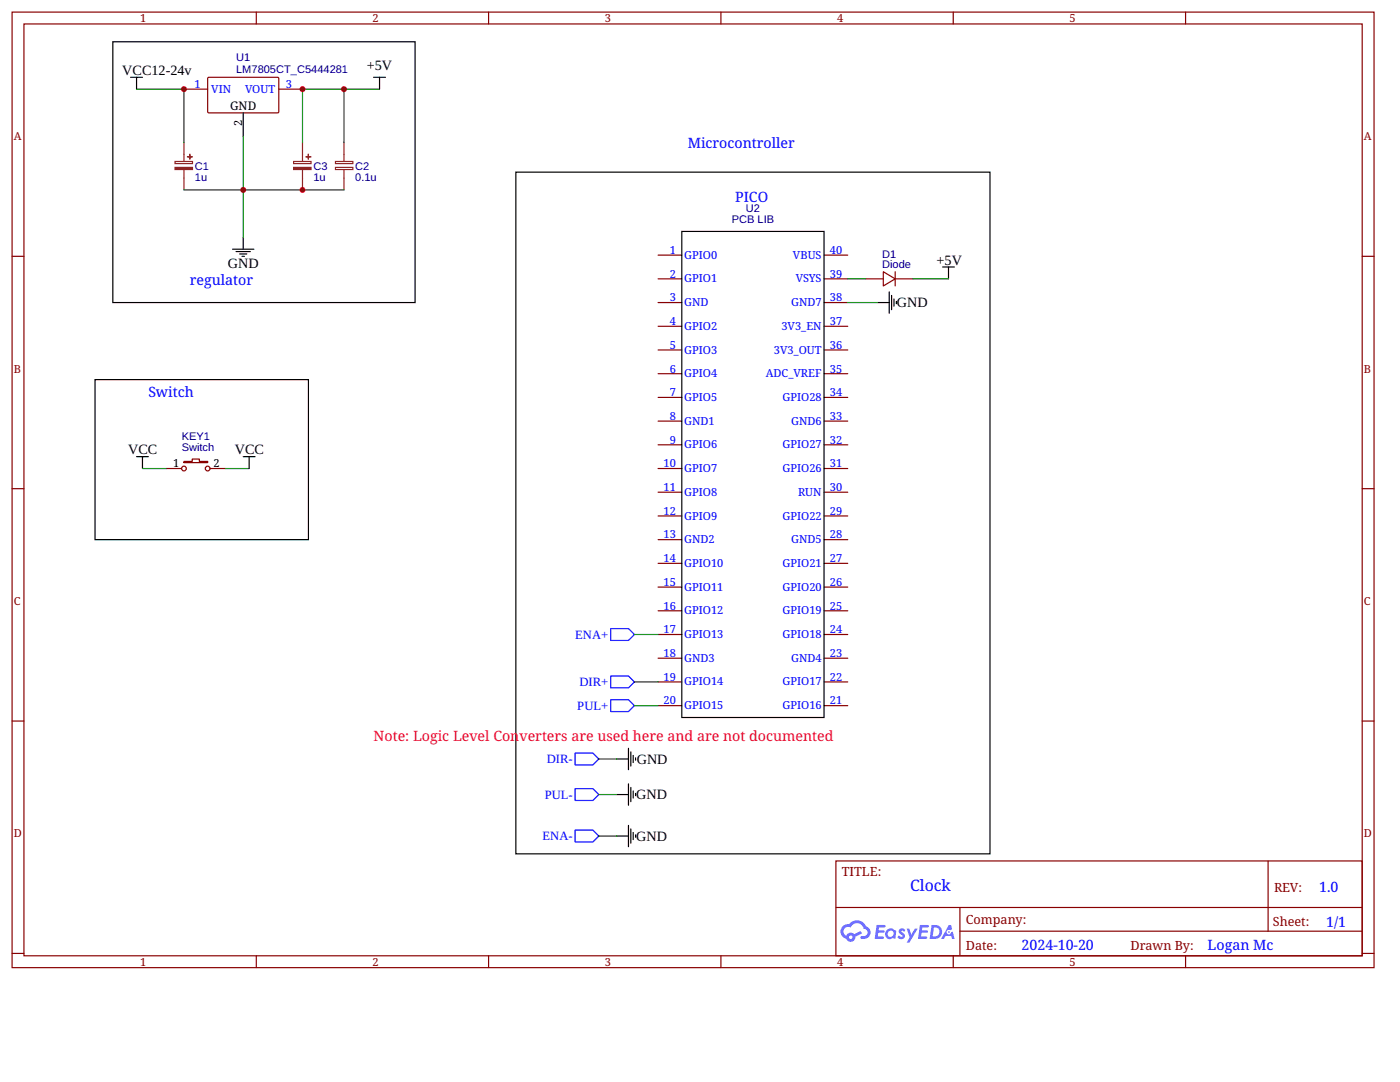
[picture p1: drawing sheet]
<svg xmlns="http://www.w3.org/2000/svg" width="279mm" height="216mm" viewBox="0 0 279 216" stroke-linecap="round" stroke-linejoin="round" font-family="sans-serif">
<g fill="none" stroke="#800" stroke-width=".24">
<path d="M2.4 2.4h271.8v190.7h-271.8zM4.8 4.8h267.1v185.9h-267.1zM51.1 2.4v2.4M97.5 2.4v2.4M143.9 2.4v2.4M190.2 2.4v2.4M236.6 2.4v2.4M2.4 51.1h2.4M271.9 51.1h2.3M2.4 97.5h2.4M271.9 97.5h2.3M2.4 143.9h2.4"/>
<path d="M271.9 143.9h2.3M166.8 171.8h105.1v18.9h-105.1zM253.1 171.8v14M2.4 190.2h2.4M51.1 190.7v2.4M97.5 190.7v2.4M143.9 190.7v2.4M166.8 181.1h105M190.2 190.7v2.4M191.6 185.8h80.2M191.6 181.1v9.4M236.6 190.7v2.4"/>
<path d="M271.9 190.2h2.3"/>
</g>
<g fill="#58f">
<path d="M179.5 185.4l.5-.2 .4 .1 .3 .3-.3 .4a.31 .31 0 0 0-.2-.3 .31 .31 0 0 0-.3 .1v.1a.8 .8 0 0 1 .6 .6 .8 .8 0 0 1-.2 .8l-.6 .1-.6-.4 .3-.3 .5 .2 .2-.2a1.1 1.1 0 0 1-.7-1.2z"/>
<path d="M180.9 185.3h.6l.4 1.2 .7-1.2h.5l-1.6 2.8h-.6l.6-1z"/>
<path d="M174.9 184.6h1.8v.2l-.2 .3h-1.1l-.1 .5h1l.3 .3-.3 .2h-1l-.1 .8h1h.1v.4h-1.7z"/>
<path d="M183.6 184.6h1.7l.1 .2-.3 .3h-1l-.1 .5h1l.2 .3-.3 .2h-1l-.1 .8h1h.2v.4h-1.8z"/>
<path d="M189.4 184.6h.4l.2 .8-.4 .2a.46 .46 0 0 0-.7 .2 .46 .46 0 0 0 .3 .6 .46 .46 0 0 0 .6-.4l.3-.1 .4 1.4h-.5l-.2-.5h-1.1l-.3 .5h-.6z"/>
<path d="M185.9 184.6l-.4 2.7h.9a1.41 1.41 0 0 0 1.6-1.4 1.41 1.41 0 0 0-1.6-1.3zM186.4 185.1a.95 .95 0 0 1 1.1 1 .95 .95 0 0 1-1.4 .8z"/>
<path d="M177.1 185.5a1.03 1.03 0 0 0-.3 1.5 1.03 1.03 0 0 0 1.5 .2l.4 .1 .2-1.5-.4-.2a.94 .94 0 0 0-1.4-.1zM177.1 186.3a.61 .61 0 0 1 1.2 0 .61 .61 0 0 1-1.2 0z"/>
<path d="M168.2 184.8a1.47 1.47 0 0 0 .7 2.5 .94 .94 0 0 0 1.1 .6 .94 .94 0 0 0 .7-1l1.3-.6-.3-.5-1.2 .6a.96 .96 0 0 0-1.6 .3 .93 .93 0 0 1-.5-1.3 .93 .93 0 0 1 1.4-.3 1.39 1.39 0 0 1 1.4-.9 1.39 1.39 0 0 1 1.2 1.1 .77 .77 0 0 1 .7 1 .77 .77 0 0 1-1.1 .5l-.3 .1v.3a1.31 1.31 0 0 0 1.9-.6 1.31 1.31 0 0 0-.8-1.8 2.04 2.04 0 0 0-3.4-.4l-.7 .1zM169.4 187a.36 .36 0 0 1 .7 0 .36 .36 0 0 1-.7 0z"/>
<circle cx="189.4" cy="186" r=".18"/>
</g>
<g fill="none" stroke="#800" stroke-width=".24">
<path d="M36.7 17.8h4.7M41.5 15.5h14.1v7h-14.1zM55.6 17.8h4.8M131.3 50.9h4.8M131.3 55.6h4.8M164.5 50.9h4.7M164.5 55.6h4.7M172.7 55.6h3.6M176.3 54.2l2.4 1.4-2.4 1.5zM178.7 55.6h3.5M178.7 54.2v2.9M131.3 79.3h4.8"/>
<path d="M131.3 74.6h4.8M131.3 69.8h4.8M131.3 65.1h4.8M131.3 60.4h4.8M164.5 79.3h4.7M164.5 74.6h4.7M164.5 69.8h4.7M164.5 65.1h4.7M164.5 60.4h4.7M33.2 93.5h3M36.7 92.1h1.7v-.5h1.4v.5h1.6v.2h-4.7zM41.9 93.5h3.1"/>
<path d="M131.3 98.2h4.8M131.3 93.5h4.8M131.3 88.8h4.8M131.3 84h4.8M164.5 98.2h4.7M164.5 93.5h4.7M164.5 88.8h4.7M164.5 84h4.7M131.3 117.1h4.8M131.3 112.4h4.8M131.3 107.7h4.8M131.3 103h4.8"/>
<path d="M164.5 117.1h4.7M164.5 112.4h4.7M164.5 107.7h4.7M164.5 103h4.7M131.3 136.1h4.8M131.3 131.3h4.8M131.3 126.6h4.8M131.3 121.9h4.8M164.5 136.1h4.7M164.5 131.3h4.7M164.5 126.6h4.7M164.5 121.9h4.7"/>
<path d="M131.3 140.8h4.8M164.5 140.8h4.7"/>
<circle cx="36.7" cy="93.5" r=".47"/>
<circle cx="41.4" cy="93.5" r=".47"/>
</g>
<g fill="none" stroke="#000" stroke-width=".24">
<path d="M22.5 8.3h60.3v52.1h-60.3zM26.1 15.4h2.3M27.3 15.4v2.4M74.6 15.4h2.3M75.7 15.4v2.4M48.5 22.5v4.8M103 34.4h94.6v136h-94.6zM46.4 49.7h4.3M47.1 50.2h2.9M47.8 50.7h1.5M48.3 51.1h.5M48.5 47.4v2.3"/>
<path d="M136.1 46.2h28.4v97h-28.4zM177.5 58.2v4.3M177.9 59v2.8M178.4 59.7v1.4M188.1 53.3h2.4M189.3 53.3v2.3M19 75.7h42.6v32h-42.6zM175.1 60.4h2.4M178.9 60.1v.5M27.3 91.1h2.3M28.4 91.1v2.4M48.5 91.1h2.4"/>
<path d="M49.7 91.1v2.4M123.1 151.4h2.3M123.1 158.5h2.3M125.4 149.3v4.3M125.4 156.4v4.3M125.9 150v2.9M125.9 157.1v2.9M126.4 150.7v1.5M126.4 157.8v1.5M126.8 151.2v.5M126.8 158.3v.5M123.1 166.8h2.3"/>
<path d="M125.4 164.7v4.3M125.9 165.4v2.8M126.4 166.1v1.4M126.8 166.6v.5"/>
</g>
<path d="M34.9 32.2h3.5v.4h-3.5zM36.7 28.4v3.8M36.7 33.9v4M58.6 32.2h3.5v.4h-3.5zM60.4 28.4v3.8M60.4 33.9v4M66.9 33.4h3.5v.4h-3.5zM66.9 32.2h3.5v.4h-3.5zM68.6 28.4v3.8M68.6 33.9v4" fill="none" stroke="#8d2323" stroke-width=".24"/>
<g fill="#8d2323" stroke="#8d2323" stroke-width=".24">
<path d="M34.9 33.4h3.5v.4h-3.5z"/>
<path d="M37.4 31.3h1z"/>
<path d="M37.9 30.8v.9z"/>
<path d="M58.6 33.4h3.5v.4h-3.5z"/>
<path d="M61.1 31.3h.9z"/>
<path d="M61.5 30.8l.1 .9z"/>
</g>
<g fill="none" stroke="#080" stroke-width=".24">
<path d="M27.3 17.8h9.4v10.6M68.6 17.8h7.1M36.7 37.9h31.9M48.5 27.3v20.1M60.4 28.4v-10.6h8.2v10.6M169.2 55.6h3.5M182.2 55.6h7.1M169.2 60.4h5.9M28.4 93.5h4.8M45 93.5h4.7M126.6 126.6h4.7M126.6 136.1h4.7"/>
<path d="M119.5 158.5h3.6M119.5 151.4h3.6M126.6 140.8h4.7M119.5 166.8h3.6"/>
</g>
<path d="M121.9 125.4h3.5l1.2 1.2-1.2 1.2h-3.5zM121.9 134.9h3.5l1.2 1.2-1.2 1.2h-3.5zM121.9 139.6h3.5l1.2 1.2-1.2 1.2h-3.5zM114.8 150.3h3.5l1.2 1.1-1.2 1.2h-3.5zM114.8 157.4h3.5l1.2 1.1-1.2 1.2h-3.5zM114.8 165.6h3.5l1.2 1.2-1.2 1.2h-3.5z" fill="none" stroke="#00f" stroke-width=".24"/>
<g fill="#c00">
<circle cx="36.7" cy="17.8" r=".59"/>
<circle cx="60.4" cy="17.8" r=".59"/>
<circle cx="48.5" cy="37.9" r=".59"/>
<circle cx="60.4" cy="37.9" r=".59"/>
<circle cx="68.6" cy="17.8" r=".59"/>
</g>
<text font-size="3.2" fill="#00f" x="181.6" y="177.8">Clock</text>
<g font-size="2.8">
<text x="24.4" y="15">VCC12-24v</text>
<text x="73.2" y="14">+5V</text>
<text x="45.5" y="53.5">GND</text>
<text x="186.9" y="52.8">+5V</text>
<text x="179" y="61.3">GND</text>
<text x="25.6" y="90.7">VCC</text>
<text x="46.9" y="90.7">VCC</text>
<text x="127.1" y="152.4">GND</text>
<text x="127" y="159.5">GND</text>
<text x="127" y="167.8">GND</text>
</g>
<g font-size="2.8" fill="#00f">
<text x="137.3" y="29.6">Microcontroller</text>
<text x="146.7" y="40.3">PICO</text>
<text x="37.9" y="56.8">regulator</text>
<text x="29.6" y="79.3">Switch</text>
<text x="263.2" y="178">1.0</text>
<text x="264.7" y="184.9">1/1</text>
<text x="203.9" y="189.6">2024-10-20</text>
<text x="241" y="189.6">Logan Mc</text>
</g>
<text font-size="2.8" fill="#f03" x="74.6" y="147.9">Note: Logic Level Converters are used here and are not documented</text>
<g font-size="2.5" fill="#00f">
<text x="114.8" y="127.5">ENA+</text>
<text x="115.6" y="136.9">DIR+</text>
<text x="115.2" y="141.7">PUL+</text>
<text x="109.1" y="152.3">DIR-</text>
<text x="108.7" y="159.4">PUL-</text>
<text x="108.3" y="167.7">ENA-</text>
</g>
<g font-size="2.5" fill="#800">
<text x="168" y="174.9">TITLE:</text>
<text x="254.3" y="178">REV:</text>
<text x="192.8" y="184.4">Company:</text>
<text x="254" y="184.8">Sheet:</text>
<text x="192.8" y="189.5">Date:</text>
<text x="225.6" y="189.6">Drawn By:</text>
</g>
<text font-size="2.4" x="45.9" y="22">GND</text>
<g font-size="2.2" fill="#800">
<text x="28" y="4.4">1</text>
<text x="74.3" y="4.4">2</text>
<text x="120.7" y="4.4">3</text>
<text x="167.1" y="4.4">4</text>
<text x="213.4" y="4.4">5</text>
<text x="2.8" y="28">A</text>
<text x="272.2" y="28">A</text>
<text x="2.8" y="74.3">B</text>
<text x="272.2" y="74.3">B</text>
<text x="2.8" y="120.7">C</text>
<text x="272.2" y="120.7">C</text>
<text x="2.8" y="167.1">D</text>
<text x="272.2" y="167.1">D</text>
<text x="28" y="192.7">1</text>
<text x="74.3" y="192.7">2</text>
<text x="120.7" y="192.7">3</text>
<text x="167.1" y="192.7">4</text>
<text x="213.4" y="192.7">5</text>
</g>
<g font-size="2.2" fill="#00f">
<text x="38.8" y="17.6">1</text>
<text x="57.1" y="17.6">3</text>
<text x="42.2" y="18.5">VIN</text>
<text x="48.9" y="18.5">VOUT</text>
<text x="133.7" y="50.7">1</text>
<text x="136.5" y="51.6">GPIO0</text>
<text x="158.3" y="51.6">VBUS</text>
<text x="165.6" y="50.7">40</text>
<text x="133.7" y="55.4">2</text>
<text x="136.5" y="56.4">GPIO1</text>
<text x="158.8" y="56.4">VSYS</text>
<text x="165.6" y="55.4">39</text>
<text x="133.7" y="64.9">4</text>
<text x="133.7" y="60.1">3</text>
<text x="136.5" y="65.8">GPIO2</text>
<text x="136.5" y="61.1">GND</text>
<text x="155.9" y="65.8">3V3_EN</text>
<text x="157.9" y="61.1">GND7</text>
<text x="165.6" y="60.1">38</text>
<text x="165.6" y="64.9">37</text>
<text x="133.7" y="69.6">5</text>
<text x="136.5" y="70.5">GPIO3</text>
<text x="154.4" y="70.5">3V3_OUT</text>
<text x="165.6" y="69.6">36</text>
<text x="133.7" y="74.3">6</text>
<text x="136.5" y="75.3">GPIO4</text>
<text x="152.8" y="75.3">ADC_VREF</text>
<text x="165.6" y="74.3">35</text>
<text x="133.7" y="83.8">8</text>
<text x="133.7" y="79.1">7</text>
<text x="136.5" y="80">GPIO5</text>
<text x="156.2" y="80">GPIO28</text>
<text x="165.6" y="79.1">34</text>
<text x="165.6" y="83.8">33</text>
<text x="133.7" y="88.5">9</text>
<text x="136.5" y="89.5">GPIO6</text>
<text x="136.5" y="84.7">GND1</text>
<text x="156.2" y="89.5">GPIO27</text>
<text x="157.9" y="84.7">GND6</text>
<text x="165.6" y="88.5">32</text>
<text x="132.4" y="93.3">10</text>
<text x="136.5" y="94.2">GPIO7</text>
<text x="156.2" y="94.2">GPIO26</text>
<text x="165.6" y="93.3">31</text>
<text x="132.4" y="98">11</text>
<text x="136.5" y="98.9">GPIO8</text>
<text x="159.3" y="98.9">RUN</text>
<text x="165.6" y="98">30</text>
<text x="132.4" y="107.4">13</text>
<text x="132.4" y="102.7">12</text>
<text x="136.5" y="103.7">GPIO9</text>
<text x="156.2" y="103.7">GPIO22</text>
<text x="165.6" y="102.7">29</text>
<text x="165.6" y="107.4">28</text>
<text x="132.4" y="112.2">14</text>
<text x="136.5" y="113.1">GPIO10</text>
<text x="136.5" y="108.4">GND2</text>
<text x="156.2" y="113.1">GPIO21</text>
<text x="157.9" y="108.4">GND5</text>
<text x="165.6" y="112.2">27</text>
<text x="132.4" y="116.9">15</text>
<text x="136.5" y="117.9">GPIO11</text>
<text x="156.2" y="117.9">GPIO20</text>
<text x="165.6" y="116.9">26</text>
<text x="132.4" y="121.6">16</text>
<text x="136.5" y="122.6">GPIO12</text>
<text x="156.2" y="122.6">GPIO19</text>
<text x="165.6" y="121.6">25</text>
<text x="132.4" y="131.1">18</text>
<text x="132.4" y="126.4">17</text>
<text x="136.5" y="127.3">GPIO13</text>
<text x="156.2" y="127.3">GPIO18</text>
<text x="165.6" y="126.4">24</text>
<text x="165.6" y="131.1">23</text>
<text x="132.4" y="135.8">19</text>
<text x="136.5" y="136.8">GPIO14</text>
<text x="136.5" y="132">GND3</text>
<text x="156.2" y="136.8">GPIO17</text>
<text x="157.9" y="132">GND4</text>
<text x="165.6" y="135.8">22</text>
<text x="132.4" y="140.6">20</text>
<text x="136.5" y="141.5">GPIO15</text>
<text x="156.2" y="141.5">GPIO16</text>
<text x="165.6" y="140.6">21</text>
</g>
<g font-size="2.2" fill="#000080">
<text x="47.1" y="14.5">LM7805CT_C5444281</text>
<text x="47.1" y="12.2">U1</text>
<text x="38.9" y="33.9">C1</text>
<text x="62.5" y="33.9">C3</text>
<text x="70.9" y="33.9">C2</text>
<text x="38.9" y="36.1">1u</text>
<text x="62.5" y="36.1">1u</text>
<text x="70.9" y="36.1">0.1u</text>
<text x="146" y="44.6">PCB LIB</text>
<text x="148.9" y="42.2">U2</text>
<text x="176.1" y="53.5">Diode</text>
<text x="176.1" y="51.4">D1</text>
<text x="36.3" y="87.9">KEY1</text>
<text x="36.3" y="90.1">Switch</text>
</g>
<g font-size="2.2">
<text x="48.3" y="25.2" transform="rotate(-90 48.3 25.2)">2</text>
<text x="34.5" y="93.3">1</text>
<text x="42.6" y="93.3">2</text>
</g>
</svg>
